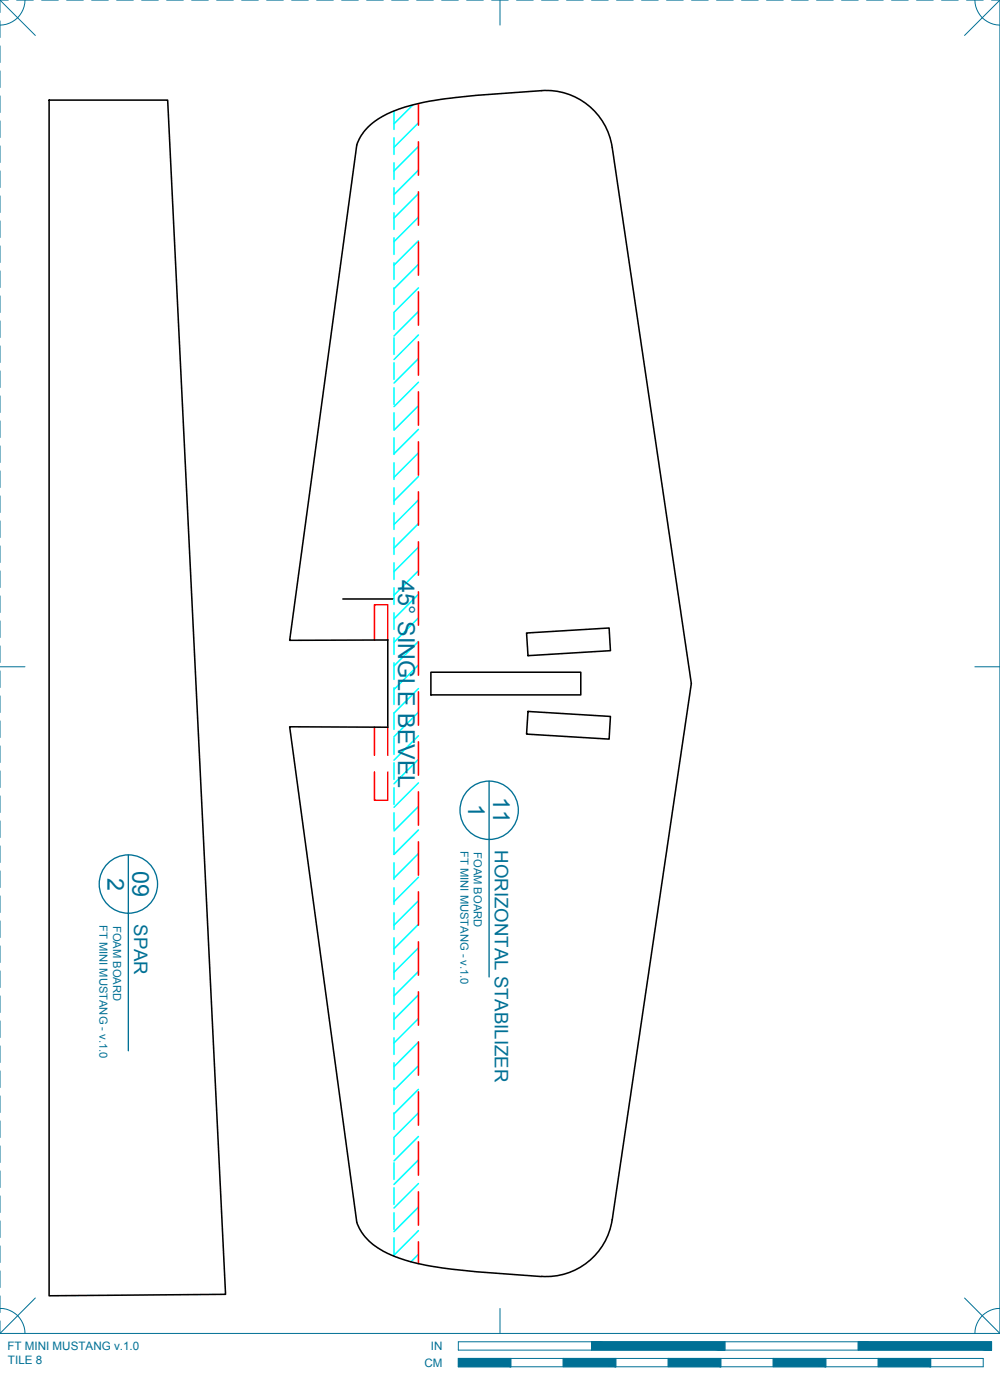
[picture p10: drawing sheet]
<svg xmlns="http://www.w3.org/2000/svg" width="190mm" height="267mm" viewBox="0 0 190 267" stroke-linecap="round" stroke-linejoin="round" font-family="sans-serif">
<!-- layer: 02 SCORE -->
<g fill="none" stroke="#f00" stroke-width=".3">
<path d="M79.7 19.7v4.2M79.7 27v6.4M79.7 36.6v6.3M79.7 46.1v6.3M79.7 55.6v6.4M79.7 65.1v6.4M79.7 74.7v6.3M79.7 84.2v6.3M79.7 93.7v6.4M79.7 103.2v6.4M79.7 112.8v6.3M71.3 121.9v-6.7h2.6v6.7"/>
<path d="M71.3 138.5v5.4M73.9 138.5v5.4M79.7 122.3v6.3M79.7 131.8v6.4M71.3 147.1v5.3h2.6v-5.3M79.7 141.3v6.4M79.7 150.9v6.3M79.7 160.4v6.3M79.7 169.9v6.4M79.7 179.4v6.4M79.7 189v6.3M79.7 198.5v6.3"/>
<path d="M79.7 208v6.4M79.7 217.5v6.4M79.7 227.1v6.3M79.7 236.6v4.1"/>
</g>
<!-- layer: 01 CUT -->
<path d="M9.4 19.1h22.5l11.1 227.5-33.6 .2zM103.1 17.3l-12.3 .9a64.2 64.2 0 0 0-14.4 2.4 13.1 13.1 0 0 0-8.1 6.1l-.3 .9-12.8 94.4 18.7-.1v16.6h-18.7l12.8 94.3a11 11 0 0 0 6.9 6.4 48.5 48.5 0 0 0 14.3 2.9l13.9 1.1M103.1 17.3a12.7 12.7 0 0 1 13.5 10.8M116.6 28.1l15.1 102.1-15.1 102.1a12.7 12.7 0 0 1-13.5 10.8M65.3 114.1h9.7M82.1 128.1h28.5v4.3h-28.5zM100.3 120.6l15.7-1 .3 4.4-15.7 .9zM100.6 135.5l15.7 1-.3 4.3-15.7-1z" fill="none" stroke="#000" stroke-width=".3"/>
<!-- layer: 04 BEVEL -->
<g fill="none" stroke="#0ff" stroke-width=".3">
<path d="M78.7 20l-3.6 3.6M75.1 21.1v3.6M75.1 26.2v3.2M75.1 31v3.2M75.1 35.8v3.1M79.7 23.4l-4.6 4.7M79.7 27.9l-4.6 4.7M79.7 32.4l-4.6 4.7M79.7 36.9l-4.6 4.7M75.1 40.5v3.2M75.1 45.3v3.2M75.1 50.1v3.1"/>
<path d="M75.1 54.8v3.2M75.1 59.6v3.2M79.7 41.4l-4.6 4.6M79.7 45.9l-4.6 4.6M79.7 50.4l-4.6 4.6M79.7 54.8l-4.6 4.7M79.7 59.3l-4.6 4.7M75.1 64.3v3.2M75.1 69.1v3.2M75.1 73.9v3.1M75.1 78.6v3.2M79.7 63.8l-4.6 4.7"/>
<path d="M79.7 68.3l-4.6 4.7M79.7 72.8l-4.6 4.7M79.7 77.3l-4.6 4.7M75.1 83.4v3.2M75.1 88.2v3.1M75.1 92.9v3.2M75.1 97.7v3.2M79.7 81.8l-4.6 4.6M79.7 86.3l-4.6 4.6M79.7 90.8l-4.6 4.6M79.7 95.3l-4.6 4.6M79.7 99.8l-4.6 4.6"/>
<path d="M75.1 102.4v3.2M75.1 107.2v3.2M75.1 112v3.1M75.1 116.7v3.2M79.7 104.2l-4.6 4.7M79.7 108.7l-4.6 4.7M79.7 113.2l-4.6 4.7M79.7 117.7l-4.6 4.7M75.1 121.5v3.2M75.1 126.3v3.1M75.1 131v3.2M75.1 135.8v3.2"/>
<path d="M79.7 122.2l-4.6 4.7M79.7 126.7l-4.6 4.7M79.7 131.2l-4.6 4.6M79.7 135.7l-4.6 4.6M75.1 140.5v3.2M75.1 145.3v3.2M75.1 150.1v3.1M75.1 154.8v3.2M79.7 140.2l-4.6 4.6M79.7 144.7l-4.6 4.6M79.7 149.1l-4.6 4.7M79.7 153.6l-4.6 4.7"/>
<path d="M79.7 158.1l-4.6 4.7v-3.2M75.1 164.4v3.1M75.1 169.1v3.2M75.1 173.9v3.2M75.1 178.6v3.2M79.7 162.6l-4.6 4.7M79.7 167.1l-4.6 4.7M79.7 171.6l-4.6 4.7M79.7 176.1l-4.6 4.6M75.1 183.4v3.2M75.1 188.2v3.1M75.1 192.9v3.2"/>
<path d="M75.1 197.7v3.2M79.7 180.6l-4.6 4.6M79.7 185.1l-4.6 4.6M79.7 189.5l-4.6 4.7M79.7 194l-4.6 4.7M79.7 198.5l-4.6 4.7M75.1 202.5v3.1M75.1 207.2v3.2M75.1 212v3.2M75.1 216.7v3.2M79.7 203l-4.6 4.7M79.7 207.5l-4.6 4.7"/>
<path d="M79.7 212l-4.6 4.7M79.7 216.5l-4.6 4.6M75.1 221.5v3.2M75.1 226.3v3.1M75.1 231v3.2M75.1 235.8v3.5M79.7 221l-4.6 4.6M79.7 225.5l-4.6 4.6M79.7 230l-4.6 4.6M79.7 234.4l-4.6 4.7M79.7 239l-1.4 1.4"/>
</g>
<!-- layer: 24 DIMENSIONS -->
<g fill="none" stroke="#007095" stroke-width=".25">
<path d="M93.2 148.8v37.3M24.4 162.9v37.3"/>
<circle cx="93.2" cy="154.4" r="5.6"/>
<circle cx="24.5" cy="168.4" r="5.6"/>
</g>
<!-- layer: 22 TILED -->
<g fill="#007095" stroke="#007095" stroke-width=".19">
<path d="M163.5 255.6l25.4 1.6v-1.6zM163.5 255.6l25.4 1.6h-25.4z"/>
<path d="M112.7 255.6l25.4 1.6v-1.6zM112.7 255.6l25.4 1.6h-25.4z"/>
<path d="M167.3 258.8l10 1.6v-1.6zM167.3 258.8l10 1.6h-10z"/>
<path d="M147.3 258.8l10 1.6v-1.6zM147.3 258.8l10 1.6h-10z"/>
<path d="M127.3 258.8l10 1.6v-1.6zM127.3 258.8l10 1.6h-10z"/>
<path d="M107.3 258.8l10 1.6v-1.6zM107.3 258.8l10 1.6h-10z"/>
<path d="M87.3 258.8l10 1.6v-1.6zM87.3 258.8l10 1.6h-10z"/>
</g>
<g fill="none" stroke="#007095" stroke-width=".19">
<path d="M0 0h1.6M0 0v2.4M0 4v3.2M0 8.7v3.2M0 13.5v3.2M0 18.3v3.1M0 0l6.7 6.8M3.2 0h3.1M4.8 0a4.8 4.8 0 0 1-4.8 4.8M7.9 0h3.2M12.7 0h3.2M17.5 0h3.1"/>
<path d="M22.2 0h3.2M27 0h3.2M31.7 0h3.2M36.5 0h3.2M41.3 0h3.1M46 0h3.2M50.8 0h3.2M55.6 0h3.1M60.3 0h3.2M65.1 0h3.2M69.8 0h3.2M74.6 0h3.2"/>
<path d="M79.4 0h3.1M84.1 0h3.2M88.9 0h3.2M93.7 0h3.1M95.2 0v4.8M98.4 0h3.2M103.2 0h3.1M107.9 0h3.2M112.7 0h3.2M117.5 0h3.1M122.2 0h3.2M127 0h3.2"/>
<path d="M131.7 0h3.2M136.5 0h3.2M141.3 0h3.1M146 0h3.2M150.8 0h3.2M155.6 0h3.1M160.3 0h3.2M165.1 0h3.2M169.8 0h3.2M174.6 0h3.2M179.4 0h3.1M184.1 0h3.2"/>
<path d="M185.7 0a4.8 4.8 0 0 0 4.8 4.8M188.9 0h1.6M190.5 0v254M190.5 0l-6.8 6.8M0 23v3.2M0 27.8v3.2M0 32.6v3.1M0 37.3v3.2M0 42.1v3.2M0 46.8v3.2M0 51.6v3.2M0 56.4v3.1"/>
<path d="M0 61.1v3.2M0 65.9v3.2M0 70.7v3.1M0 75.4v3.2M0 80.2v3.2M0 84.9v3.2M0 89.7v3.2M0 94.5v3.1M0 99.2v3.2M0 104v3.2M0 108.8v3.1M0 113.5v3.2"/>
<path d="M0 118.3v3.2M0 127h4.8M0 123v3.2M0 127.8v3.2M0 132.6v3.1M0 137.3v3.2M185.7 127h4.8M0 142.1v3.2M0 146.9v3.1M0 151.6v3.2M0 156.4v3.2M0 161.1v3.2"/>
<path d="M0 165.9v3.2M0 170.7v3.1M0 175.4v3.2M0 180.2v3.2M0 185v3.1M0 189.7v3.2M0 194.5v3.2M0 199.2v3.2M0 204v3.2M0 208.8v3.1M0 213.5v3.2M0 218.3v3.2"/>
<path d="M0 223.1v3.1M0 227.8v3.2M0 232.6v3.2M0 237.3v3.2M0 249.3a4.7 4.7 0 0 1 4.8 4.7M0 242.1v3.2M0 246.9v3.1M0 251.6v2.4M0 254h190.5M6.7 247.3l-6.7 6.7M87.3 255.6h101.6v1.6h-101.6zM87.3 258.8h100v1.6h-100z"/>
<path d="M95.2 249.3v4.7M97.3 258.8v1.6M107.3 258.8v1.6M112.7 255.6v1.6M117.3 258.8v1.6M127.3 258.8v1.6M137.3 258.8v1.6M138.1 255.6v1.6M147.3 258.8v1.6M157.3 258.8v1.6M163.5 255.6v1.6M167.3 258.8v1.6"/>
<path d="M177.3 258.8v1.6M183.7 247.3l6.8 6.7M190.5 249.3a4.7 4.7 0 0 0-4.8 4.7"/>
</g>
<g font-size="4.4" fill="#007095">
<text x="75.8" y="110.4" transform="rotate(90 75.8 110.4)">45° SINGLE BEVEL</text>
<text x="89.2" y="153.1" transform="rotate(90 89.2 153.1)">1</text>
<text x="94" y="151.9" transform="rotate(90 94 151.9)">11</text>
<text x="20.5" y="167.2" transform="rotate(90 20.5 167.2)">2</text>
<text x="25.3" y="165.9" transform="rotate(90 25.3 165.9)">09</text>
</g>
<g font-size="3.5" fill="#007095">
<text x="94.3" y="162" transform="rotate(90 94.3 162)">HORIZONTAL STABILIZER</text>
<text x="25.6" y="176" transform="rotate(90 25.6 176)">SPAR</text>
</g>
<g font-size="2.2" fill="#007095">
<text x="1.4" y="257.2">FT MINI MUSTANG v.1.0</text>
<text x="82.1" y="257.2">IN</text>
<text x="1.5" y="259.9">TILE 8</text>
<text x="80.8" y="260.4">CM</text>
</g>
<g font-size="2.1" fill="#007095">
<text x="87.7" y="162.1" transform="rotate(90 87.7 162.1)">FT MINI MUSTANG - v.1.0</text>
<text x="90.3" y="162.3" transform="rotate(90 90.3 162.3)">FOAM BOARD</text>
<text x="19" y="176.2" transform="rotate(90 19 176.2)">FT MINI MUSTANG - v.1.0</text>
<text x="21.5" y="176.4" transform="rotate(90 21.5 176.4)">FOAM BOARD</text>
</g>
</svg>
